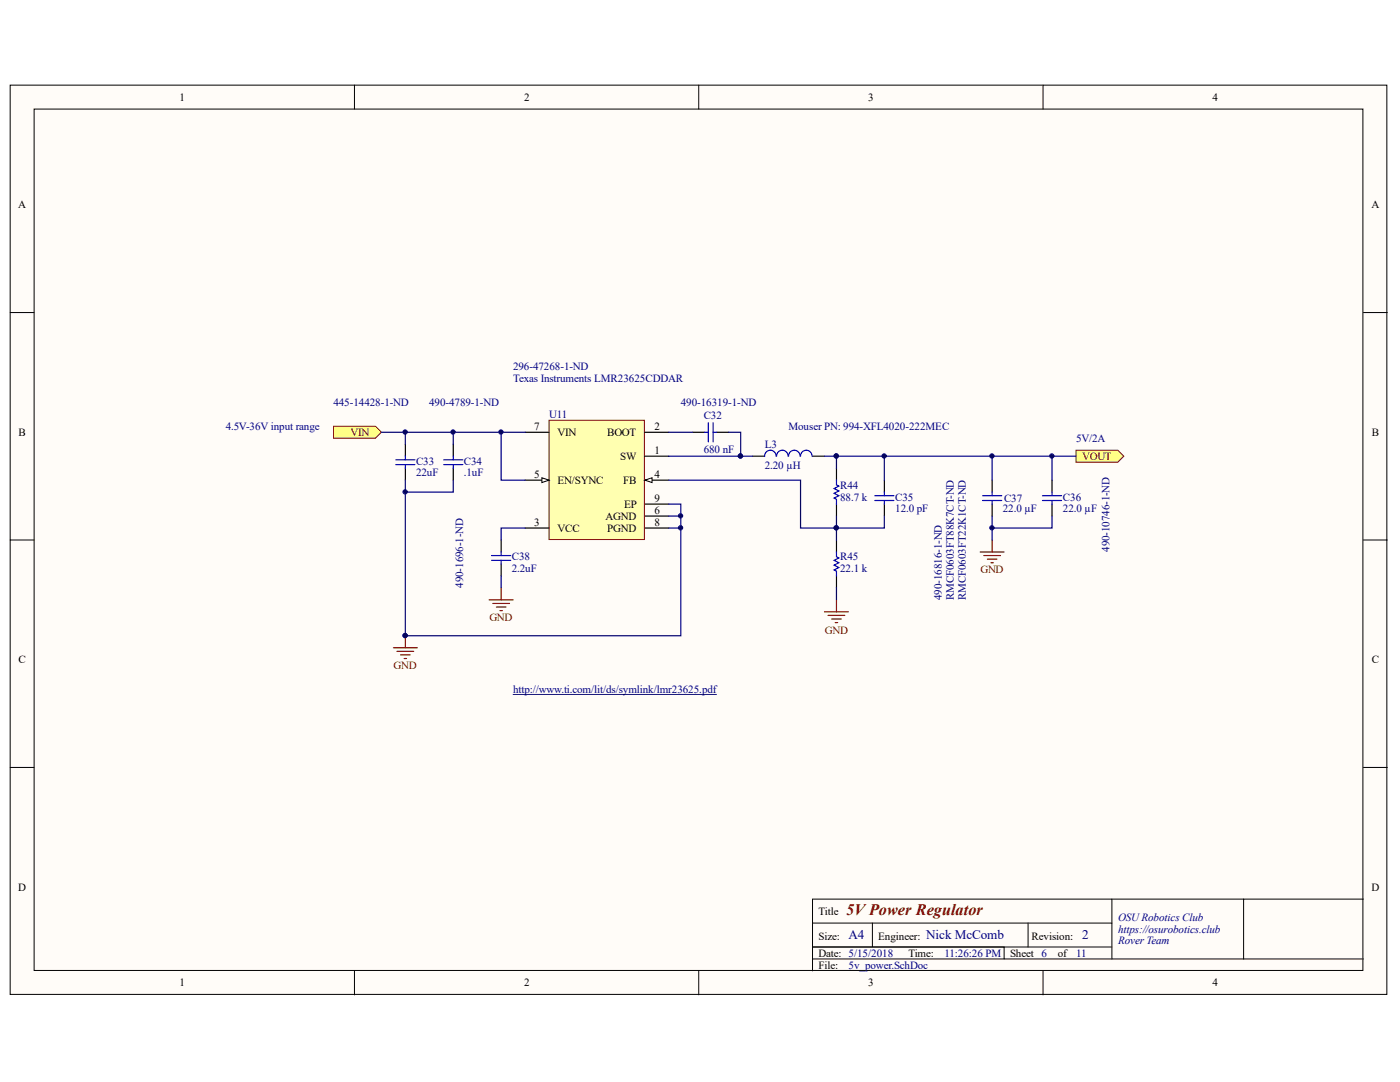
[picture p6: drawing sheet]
<svg xmlns="http://www.w3.org/2000/svg" width="279mm" height="216mm" viewBox="0 0 279 216" stroke-linecap="round" stroke-linejoin="round" font-family="sans-serif">
<g fill="#fffcf8" stroke="#000" stroke-width=".2">
<path d="M2 17h274.8v181.4h-274.8z"/>
<path d="M6.8 21.8h265.2v171.8h-265.2z"/>
</g>
<g fill="none" stroke="#000" stroke-width=".2">
<path d="M70.7 17v4.8M139.5 17v4.8M208.2 17v4.8M2 62.4h4.8M272.1 62.4h4.8M2 107.8h4.8M272.1 107.8h4.8M2 153.1h4.8M272.1 153.1h4.8M221.9 179.4v12M248.2 179.4h-86v14.3M272.1 179.4h-23.9v12"/>
<path d="M70.7 193.7v4.8M139.5 193.7v4.8M162.2 184.2h59.7M162.2 191.4h109.9M162.2 189h59.7M174.1 184.2v4.8M200.4 189v2.4M205.2 184.2v4.8M208.2 193.7v4.8"/>
</g>
<g fill="#ffff80" stroke="#800000" stroke-width=".2">
<path d="M66.6 85.1h8.3l1.2 1.2-1.2 1.1h-8.3z" fill-rule="evenodd"/>
<path d="M214.7 89.8h8.4l1.2 1.2-1.2 1.2h-8.4z" fill-rule="evenodd"/>
</g>
<path d="M109.6 83.9h19v23.8h-19z" fill="#ffffb0" stroke="#800000" stroke-width=".2"/>
<path d="M128.7 91h4.8M128.7 86.3h4.8M128.7 95.8h4.8M104.8 105.4h4.8" fill="none" stroke="#000" stroke-width=".24"/>
<path d="M128.7 95.8l1.4-.5v1z" fill="#fffcf8" stroke="#000" stroke-width=".2"/>
<path d="M104.8 95.8h4.8" fill="none" stroke="#000" stroke-width=".24"/>
<path d="M108.1 95.3l1.5 .5-1.5 .5z" fill="#fffcf8" stroke="#000" stroke-width=".2"/>
<g fill="none" stroke="#000" stroke-width=".24">
<path d="M80.9 88.6v2.4M80.9 93.4v2.4M90.5 88.6v2.4M90.5 93.4v2.4M104.8 86.3h4.8M138.3 86.3h2.3M143 86.3h2.4M150.2 91h2.4M162.2 91h2.3M166.9 93.4v2.4M176.5 95.8v2.4M198 95.8v2.4"/>
<path d="M210 95.8v2.4M100 107.8v2.3M100 112.5v2.4M128.7 103h4.8M128.7 105.4h4.8M128.7 100.6h4.8M166.9 100.6v2.4M166.9 107.8v2.3M166.9 114.9v2.4M176.5 100.6v2.4M198 100.6v2.4M210 100.6v2.4"/>
</g>
<g fill="none" stroke="#00f" stroke-width=".24">
<path d="M79 92.7h3.8M79 91.7h3.8M80.9 91v.7M80.9 92.7v.7M88.5 92.7h3.9M88.5 91.7h3.9M90.5 91v.7M90.5 92.7v.7M140.6 86.3h.8M141.4 84.3v3.9M142.3 84.3v3.9M142.3 86.3h.7"/>
<path d="M154.9 91a1.15 1.15 0 0 0-1.2-1.2 1.15 1.15 0 0 0-1.1 1.2M157.3 91a1.15 1.15 0 0 0-1.2-1.2 1.15 1.15 0 0 0-1.1 1.2M159.7 91a1.15 1.15 0 0 0-1.2-1.2 1.15 1.15 0 0 0-1.1 1.2M162.1 91a1.15 1.15 0 0 0-1.2-1.2 1.15 1.15 0 0 0-1.1 1.2M166.9 95.8v1l.5 .2-.9 .5 .9 .5-.9 .4 .9 .5-.9 .5 .4 .2v1M174.6 98.9h3.8M174.6 99.9h3.8M176.5 98.2v.7M176.5 99.9v.7M196.1 98.9h3.8M196.1 99.9h3.8M198 98.2v.7"/>
<path d="M198 99.9v.7M208 98.9h3.9M208 99.9h3.9M210 98.2v.7M210 99.9v.7M98.1 110.9h3.8M98.1 111.8h3.8M100 110.1v.8M100 111.8v.7M166.9 110.1v1l.5 .2-.9 .5 .9 .5-.9 .5 .9 .4-.9 .5 .4 .3v.9"/>
</g>
<g fill="none" stroke="#000080" stroke-width=".24">
<path d="M76.1 86.3h28.7M80.9 95.8v31.1h55v-26.3h-2.4M80.9 86.3v2.3M90.5 95.8v2.4h-9.6M90.5 86.3v2.3M100 86.3v9.5h4.8M133.5 95.8h26.3v9.6h16.7v-2.4M133.5 86.3h4.8M133.5 91h14.3M145.4 86.3h2.4v4.7h2.4M164.5 91h2.4v2.4M166.9 91h47.8"/>
<path d="M176.5 91v4.8M198 91v4.8M210 91v4.8M100 114.9v2.4M104.8 105.4h-4.8v2.4M133.5 103h2.4M133.5 105.4h2.4M166.9 103v4.8M166.9 117.3v2.4M198 103v4.8M210 103v2.4h-12"/>
</g>
<g fill="#000080" stroke="#000080" stroke-width=".2">
<circle cx="100" cy="86.2" r=".43"/>
<circle cx="90.4" cy="86.2" r=".43"/>
<circle cx="80.8" cy="86.2" r=".43"/>
<circle cx="80.8" cy="126.8" r=".43"/>
<circle cx="80.8" cy="98.2" r=".43"/>
<circle cx="147.8" cy="91" r=".43"/>
<circle cx="166.9" cy="105.3" r=".43"/>
<circle cx="176.4" cy="91" r=".43"/>
<circle cx="166.9" cy="91" r=".43"/>
<circle cx="198" cy="91" r=".43"/>
<circle cx="209.9" cy="91" r=".43"/>
<circle cx="198" cy="105.3" r=".43"/>
<circle cx="135.8" cy="102.9" r=".43"/>
<circle cx="135.8" cy="105.3" r=".43"/>
</g>
<g fill="none" stroke="#800000" stroke-width=".24">
<path d="M97.6 119.7h4.8M100 117.3v2.4M166.9 119.7v2.4M195.6 110.1h4.8M196.3 110.9h3.4M197 111.6h2M197.8 112.3h.4M198 107.8v2.3M78.5 129.2h4.8M79.2 130h3.4M79.9 130.7h2M80.7 131.4h.4"/>
<path d="M80.9 126.9v2.3M98.3 120.4h3.4M99.1 121.1h1.9M99.8 121.8h.5M164.5 122.1h4.8M165.3 122.8h3.3M166 123.5h1.9M166.7 124.2h.5"/>
</g>
<path d="M102.4 138.6h40.6" fill="none" stroke="#000080" stroke-width=".2"/>
<text font-size="3.2" fill="#800000" x="168.9" y="182.5">5VPower Regulator</text>
<g font-size="2.6" fill="#000080">
<text x="169.4" y="187.4">A4</text>
<text x="184.8" y="187.4">Nick McComb</text>
<text x="215.9" y="187.4">2</text>
</g>
<g font-size="2.2">
<text x="35.9" y="20.1">1</text>
<text x="104.6" y="20.1">2</text>
<text x="173.2" y="20.1">3</text>
<text x="242" y="20.1">4</text>
<text x="3.6" y="41.6">A</text>
<text x="273.7" y="41.6">A</text>
<text x="3.7" y="87">B</text>
<text x="106.6" y="85.8">7</text>
<text x="111.3" y="87">VIN</text>
<text x="121.2" y="87">BOOT</text>
<text x="130.6" y="85.8">2</text>
<text x="273.8" y="87">B</text>
<text x="106.6" y="95.3">5</text>
<text x="123.8" y="91.8">SW</text>
<text x="130.6" y="90.6">1</text>
<text x="130.6" y="95.3">4</text>
<text x="111.3" y="96.5">EN/SYNC</text>
<text x="124.4" y="96.5">FB</text>
<text x="124.5" y="101.3">EP</text>
<text x="130.6" y="100.1">9</text>
<text x="106.6" y="104.9">3</text>
<text x="111.3" y="106.1">VCC</text>
<text x="120.8" y="103.7">AGND</text>
<text x="121.2" y="106.1">PGND</text>
<text x="130.6" y="102.5">6</text>
<text x="130.6" y="104.9">8</text>
<text x="3.7" y="132.3">C</text>
<text x="273.8" y="132.3">C</text>
<text x="3.6" y="177.7">D</text>
<text x="273.7" y="177.7">D</text>
<text x="163.4" y="182.5">Title</text>
<text x="163.4" y="187.5">Size:</text>
<text x="163.4" y="190.9">Date: 5/15/2018</text>
<text x="175.3" y="187.5">Engineer:</text>
<text x="181.3" y="190.9">Time:</text>
<text x="201.6" y="190.9">Sheet 6</text>
<text x="205.9" y="187.5">Revision:</text>
<text x="211.1" y="190.9">of</text>
<text x="35.9" y="196.8">1</text>
<text x="104.6" y="196.8">2</text>
<text x="163.4" y="193.3">File:</text>
<text x="173.2" y="196.8">3</text>
<text x="242" y="196.8">4</text>
</g>
<g font-size="2.2" fill="#000080">
<text x="102.4" y="76.2">Texas Instruments LMR23625CDDAR</text>
<text x="102.4" y="73.9">296-47268-1-ND</text>
<text x="66.5" y="81.1">445-14428-1-ND</text>
<text x="85.7" y="81.1">490-4789-1-ND</text>
<text x="109.6" y="83.4">U11</text>
<text x="135.9" y="81.1">490-16319-1-ND</text>
<text x="140.4" y="83.7">C32</text>
<text x="45.1" y="85.8">4.5V-36V input range</text>
<text x="152.6" y="89.3">L3</text>
<text x="157.4" y="85.8">Mouser PN: 994-XFL4020-222MEC</text>
<text x="214.8" y="88.1">5V/2A</text>
<text x="83" y="95.1">22uF</text>
<text x="83" y="92.7">C33</text>
<text x="92.6" y="95.1">.1uF</text>
<text x="92.6" y="92.7">C34</text>
<text x="140.4" y="90.3">680 nF</text>
<text x="152.6" y="93.6">2.20 µH</text>
<text x="167.7" y="99.9">88.7 k</text>
<text x="167.7" y="97.5">R44</text>
<text x="178.7" y="99.9">C35</text>
<text x="200.4" y="100.1">C37</text>
<text x="212.1" y="99.9">C36</text>
<text x="178.7" y="102.3">12.0 pF</text>
<text x="200.1" y="102.3">22.0 µF</text>
<text x="212.1" y="102.3">22.0 µF</text>
<text x="102.1" y="111.8">C38</text>
<text x="167.7" y="111.8">R45</text>
<text x="221.4" y="110.1" transform="rotate(-90 221.4 110.1)">490-10746-1-ND</text>
<text x="92.4" y="117.3" transform="rotate(-90 92.4 117.3)">490-1696-1-ND</text>
<text x="102.1" y="114.2">2.2uF</text>
<text x="167.7" y="114.2">22.1 k</text>
<text x="188" y="119.7" transform="rotate(-90 188 119.7)">490-16816-1-ND</text>
<text x="190.3" y="119.7" transform="rotate(-90 190.3 119.7)">RMCF0603FT88K7CT-ND</text>
<text x="192.8" y="119.7" transform="rotate(-90 192.8 119.7)">RMCF0603FT22K1CT-ND</text>
<text x="102.4" y="138.3">http://www.ti.com/lit/ds/symlink/lmr23625.pdf</text>
<text x="223.1" y="183.7">OSURobotics Club</text>
<text x="188.5" y="190.9">11:26:26 PM</text>
<text x="214.8" y="190.9">11</text>
<text x="223.1" y="186.1">https://osurobotics.club</text>
<text x="223.1" y="188.5">Rover Team</text>
<text x="169.4" y="193.3">5v_power.SchDoc</text>
</g>
<g font-size="2.2" fill="#800000">
<text x="69.9" y="87">VIN</text>
<text x="215.9" y="91.8">VOUT</text>
<text x="195.7" y="114.4">GND</text>
<text x="97.7" y="124">GND</text>
<text x="164.6" y="126.4">GND</text>
<text x="78.5" y="133.5">GND</text>
</g>
</svg>
